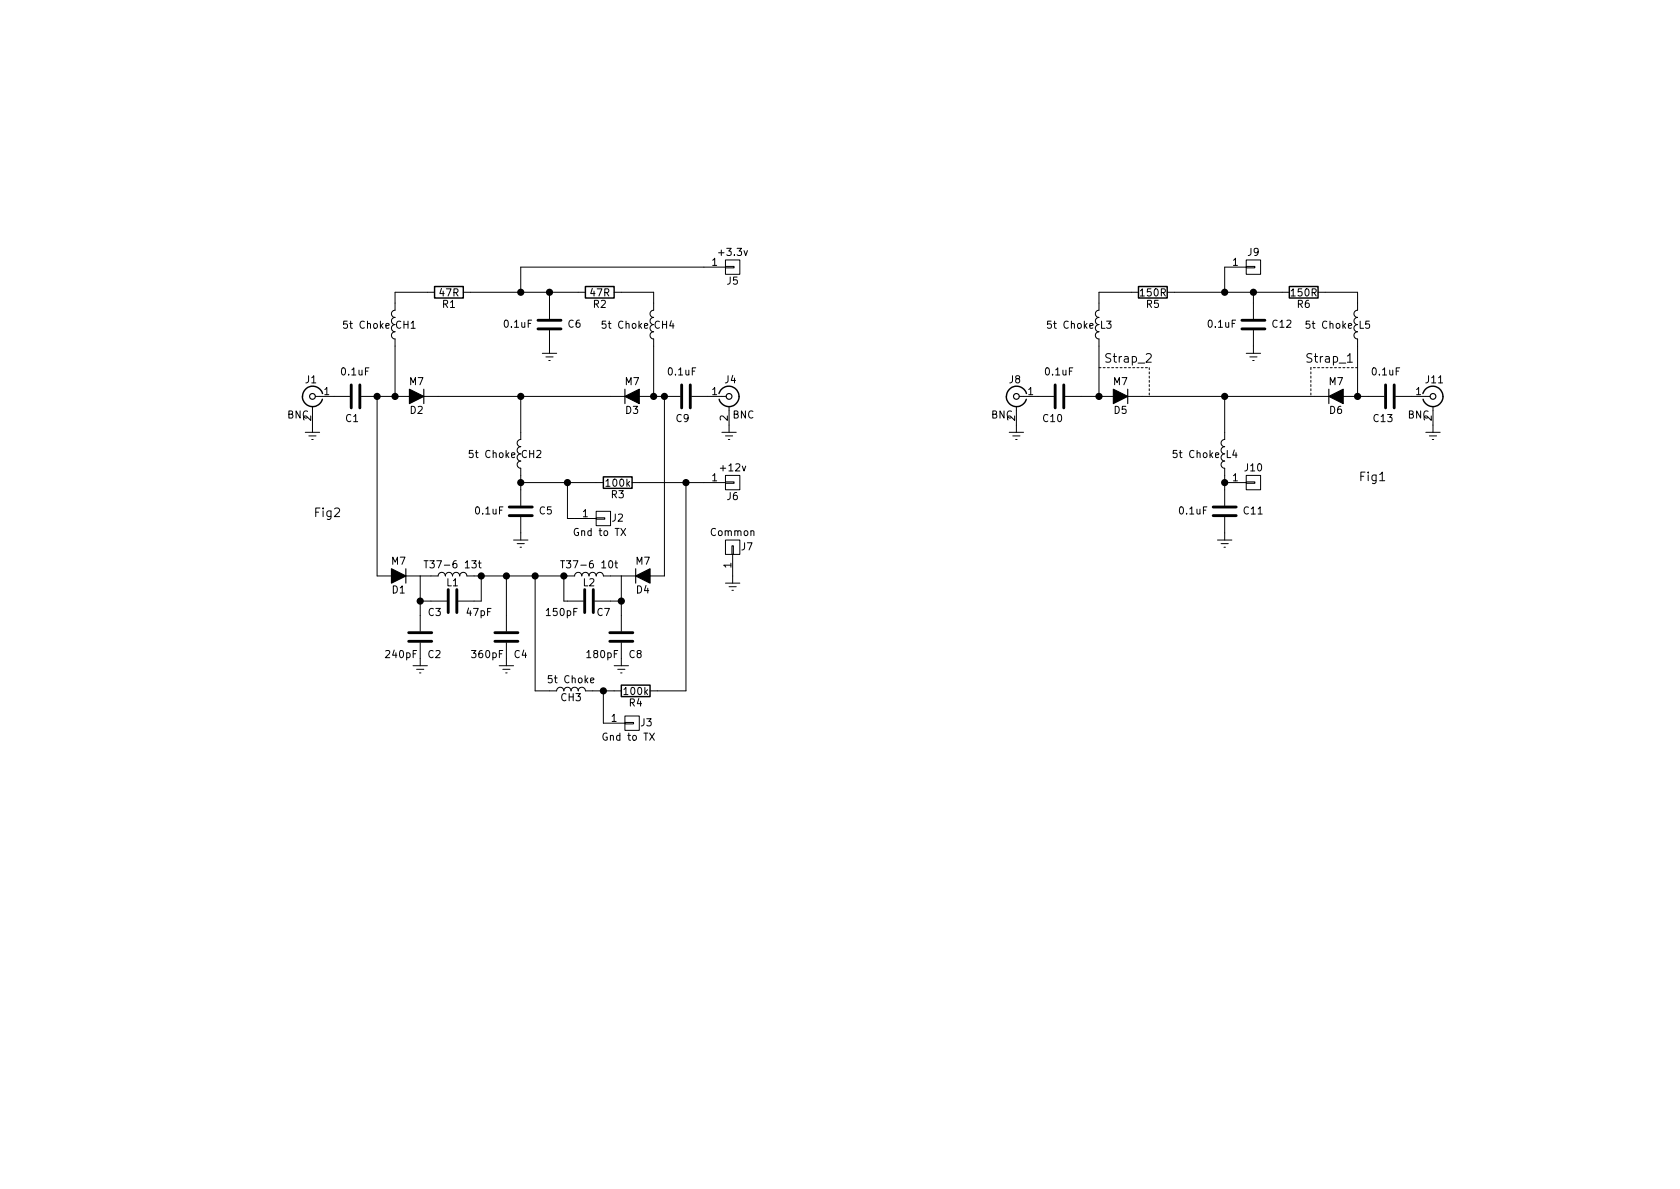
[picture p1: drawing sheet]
<svg xmlns="http://www.w3.org/2000/svg" width="297mm" height="210mm" viewBox="0 0 297 210" stroke-linecap="round" stroke-linejoin="round" font-family="sans-serif">
<path d="M76.8 50.7h5.1v2h-5.1zM103.5 50.7h5.1v2h-5.1zM201.3 50.7h5.1v2h-5.1zM228 50.7h5v2h-5zM57 69.6a1.8 1.8 0 0 0-2.7-1 1.8 1.8 0 0 0-.1 2.9 1.8 1.8 0 0 0 2.8-.9M127.1 69.6a1.8 1.8 0 0 1 2.8-1 1.8 1.8 0 0 1 0 2.9 1.8 1.8 0 0 1-2.7-.9M177.9 70.1a1.8 1.8 0 0 0 1.6 1.8 1.8 1.8 0 0 0 2-1.3M181.5 69.6a1.8 1.8 0 0 0-2-1.3 1.8 1.8 0 0 0-1.5 1.8M251.6 69.6a1.8 1.8 0 0 1 2.7-1 1.8 1.8 0 0 1 .1 2.9 1.8 1.8 0 0 1-2.8-.9M106.7 84.3h5.1v2.1h-5.1zM109.9 121.2h5v2h-5z" fill="none" stroke="#000" stroke-width=".25"/>
<g fill="none" stroke="#000" stroke-width=".2">
<path d="M74.9 68.8v2.6M110.5 68.8v2.6M199.4 68.8v2.6M234.9 68.8v2.6M71.8 100.6v2.5M112.4 100.6v2.5"/>
<circle cx="55.2" cy="70.1" r=".51"/>
<circle cx="128.9" cy="70.1" r=".51"/>
<circle cx="179.7" cy="70.1" r=".51"/>
<circle cx="253.4" cy="70.1" r=".51"/>
</g>
<g fill="none" stroke="#000" stroke-width=".18">
<path d="M68.2 57.6l.6-.1v-.2l-.4-.1-.2 .2 .1 .6h.5M76.8 51.7h-7v3.2a.63 .63 0 0 0-.6 .6 .63 .63 0 0 0 .6 .6 .63 .63 0 0 0-.6 .7 .63 .63 0 0 0 .6 .6 .63 .63 0 0 0-.6 .6 .63 .63 0 0 0 .6 .7 .63 .63 0 0 0-.6 .6 .63 .63 0 0 0 .6 .6v10.2M81.9 51.7h21.6M97.2 51.7v4.7M97.2 58.4v4.1M108.6 51.7h7v3.2a.63 .63 0 0 0-.7 .6 .63 .63 0 0 0 .7 .6 .63 .63 0 0 0-.7 .7 .63 .63 0 0 0 .7 .6 .63 .63 0 0 0-.7 .6 .63 .63 0 0 0 .7 .7 .63 .63 0 0 0-.7 .6 .63 .63 0 0 0 .7 .6v10.2M113.9 57.6l.6-.1v-.2l-.4-.1-.2 .2 .1 .6h.5M128.3 47.1h1.5v.3h-1.5zM128.3 46h2.5v2.5h-2.5zM128.3 47.2h-36.2v4.5M192.7 57.6l.6-.1-.1-.2-.3-.1-.2 .2v.6h.5M201.3 51.7h-7v3.2a.63 .63 0 0 0-.6 .6 .63 .63 0 0 0 .6 .6 .63 .63 0 0 0-.6 .7 .63 .63 0 0 0 .6 .6 .63 .63 0 0 0-.6 .6 .63 .63 0 0 0 .6 .7 .63 .63 0 0 0-.6 .6 .63 .63 0 0 0 .6 .6v10.2"/>
<path d="M206.4 51.7h21.6M220.3 47.1h1.6v.3h-1.6zM220.3 46h2.6v2.5h-2.6zM220.3 47.2h-3.8v4.5M221.6 51.7v4.7M221.6 58.4v4.1M233 51.7h7v3.2a.63 .63 0 0 0-.6 .6 .63 .63 0 0 0 .6 .6 .63 .63 0 0 0-.6 .7 .63 .63 0 0 0 .6 .6 .63 .63 0 0 0-.6 .6 .63 .63 0 0 0 .6 .7 .63 .63 0 0 0-.6 .6 .63 .63 0 0 0 .6 .6v10.2M238.4 57.6l.6-.1-.1-.2-.3-.1-.2 .2 .1 .6h.4M54 76.4h2.5M54.6 77.1h1.3M55.1 77.7h.3M55.2 71.9v4.5"/>
<path d="M55.8 70.1h6M63.9 70.1h56.4M66.7 70.1v31.7h10.8a.63 .63 0 0 1 .6-.6 .63 .63 0 0 1 .6 .6 .63 .63 0 0 1 .7-.6 .63 .63 0 0 1 .6 .6 .63 .63 0 0 1 .6-.6 .63 .63 0 0 1 .7 .6 .63 .63 0 0 1 .6-.6 .63 .63 0 0 1 .6 .6h19.1a.63 .63 0 0 1 .6-.6 .63 .63 0 0 1 .7 .6 .63 .63 0 0 1 .6-.6 .63 .63 0 0 1 .6 .6 .63 .63 0 0 1 .7-.6 .63 .63 0 0 1 .6 .6 .63 .63 0 0 1 .6-.6 .63 .63 0 0 1 .7 .6h10.8v-31.7M92.1 70.1v7.6a.63 .63 0 0 0-.7 .7 .63 .63 0 0 0 .7 .6 .63 .63 0 0 0-.7 .6 .63 .63 0 0 0 .7 .7 .63 .63 0 0 0-.7 .6 .63 .63 0 0 0 .7 .6 .63 .63 0 0 0-.7 .7 .63 .63 0 0 0 .7 .6v6.6M95.9 62.5h2.5M96.5 63.1h1.3M97 63.7h.3M122.3 70.1h6.1M127.6 76.4h2.6M128.3 77.1h1.2M128.8 77.7h.2M128.9 71.9v4.5"/>
<path d="M178.4 76.4h2.6M179.1 77.1h1.2M179.6 77.7h.2M179.7 71.9v4.5M180.2 70.1h6.1M188.3 70.1h56.4M216.5 70.1v7.6a.63 .63 0 0 0-.6 .7 .63 .63 0 0 0 .6 .6 .63 .63 0 0 0-.6 .6 .63 .63 0 0 0 .6 .7 .63 .63 0 0 0-.6 .6 .63 .63 0 0 0 .6 .6 .63 .63 0 0 0-.6 .7 .63 .63 0 0 0 .6 .6v6.6M220.3 62.5h2.6M221 63.1h1.2M221.5 63.7h.2M246.8 70.1h6.1M252.1 76.4h2.5"/>
<path d="M252.7 77.1h1.3M253.2 77.7h.3M253.4 71.9v4.5M75 99.2h.7M75.3 99.2v1.2M84.6 99.6h.5M84.8 99.2v1l.3 .2M90.4 80.5l.6-.1v-.3h-.4l-.2 .1 .1 .6h.5M90.8 95.5h2.5M91.4 96.1h1.3M91.9 96.8h.3M92.1 91.4v4.1"/>
<path d="M92.1 85.3h14.6M99.1 99.2h.7M99.5 99.2v1.2M100.3 85.3v6.4h5.1M105.4 91.6h1.5v.2h-1.5zM105.4 90.4h2.5v2.6h-2.5zM108.7 99.6h.5M108.9 99.2v1l.3 .2M109.8 93.4l.8 1.3M110.6 93.4l-.8 1.3M111.8 85.3h16.5M121.3 85.3v36.9h-6.4"/>
<path d="M128.3 85.2h1.5v.3h-1.5zM128.3 84.1h2.5v2.5h-2.5zM128.3 95.5h2.5v2.5h-2.5zM129.4 96.5h.3v1.5h-.3zM129.5 98v5.1M214.9 80.5l.6-.1-.1-.3h-.3l-.2 .1 .1 .6h.4M215.3 95.5h2.5M215.9 96.1h1.3M216.4 96.8h.3M216.5 85.3h3.8M216.5 91.4v4.1M220.3 85.2h1.6v.3h-1.6z"/>
<path d="M220.3 84.1h2.6v2.5h-2.6zM73 117.7h2.6M73.7 118.4h1.2M74.2 119h.2M74.3 101.8v9.8M74.3 113.7v4M74.3 106.3h4.7M85.1 101.8v4.5h-4.1M88.3 117.7h2.5M88.9 118.4h1.3M89.4 119h.3M89.5 101.8v9.8"/>
<path d="M89.5 113.7v4M94.6 101.8v20.4h3.8a.63 .63 0 0 1 .7-.7 .63 .63 0 0 1 .6 .7 .63 .63 0 0 1 .6-.7 .63 .63 0 0 1 .7 .7 .63 .63 0 0 1 .6-.7 .63 .63 0 0 1 .6 .7 .63 .63 0 0 1 .7-.7 .63 .63 0 0 1 .6 .7h6.4M99.7 101.8v4.5h3.4M105.2 106.3h4.7M108.6 117.7h2.5M109.2 118.4h1.3M109.7 119h.3M109.9 101.8v9.8M109.9 113.7v4M128.3 103.1h2.5M128.9 103.8h1.3M129.4 104.4h.3"/>
<path d="M104.4 120.3l.6-.1v-.2l-.4-.1-.2 .2 .1 .6h.5M106.7 122.2v5.7h3.8M110.5 127.8h1.5v.2h-1.5zM110.5 126.6h2.5v2.6h-2.5zM114.9 129.6l.8 1.3M115.7 129.6l-.8 1.3"/>
</g>
<g fill="none" stroke="#000" stroke-width=".51">
<path d="M95.1 56.6h4.1M95.1 58.2h4.1M219.6 56.6h4M219.6 58.2h4M62.1 68.1v4M63.6 68.1v4M120.5 68.1v4M122 68.1v4M186.6 68.1v4M188.1 68.1v4M245 68.1v4M246.5 68.1v4"/>
<path d="M90 89.7h4.1M90 91.2h4.1M214.5 89.7h4.1M214.5 91.2h4.1M72.3 111.9h4M72.3 113.4h4M79.2 104.3v4M80.8 104.3v4M87.5 111.9h4.1M87.5 113.4h4.1M103.4 104.3v4M104.9 104.3v4"/>
<path d="M107.8 111.9h4.1M107.8 113.4h4.1"/>
</g>
<g fill="#000" stroke="#000" stroke-width=".25">
<circle cx="92.1" cy="51.7" r=".51"/>
<circle cx="97.2" cy="51.7" r=".51"/>
<circle cx="216.5" cy="51.7" r=".51"/>
<circle cx="221.6" cy="51.7" r=".51"/>
<circle cx="66.7" cy="70.1" r=".51"/>
<circle cx="69.9" cy="70.1" r=".51"/>
<circle cx="92.1" cy="70.1" r=".51"/>
<circle cx="115.6" cy="70.1" r=".51"/>
<circle cx="117.5" cy="70.1" r=".51"/>
<circle cx="194.3" cy="70.1" r=".51"/>
<circle cx="216.5" cy="70.1" r=".51"/>
<circle cx="240" cy="70.1" r=".51"/>
<circle cx="92.1" cy="85.3" r=".51"/>
<circle cx="100.3" cy="85.3" r=".51"/>
<circle cx="121.3" cy="85.3" r=".51"/>
<circle cx="216.5" cy="85.3" r=".51"/>
<circle cx="74.3" cy="106.3" r=".51"/>
<circle cx="85.1" cy="101.8" r=".51"/>
<circle cx="89.5" cy="101.8" r=".51"/>
<circle cx="94.6" cy="101.8" r=".51"/>
<circle cx="99.7" cy="101.8" r=".51"/>
<circle cx="109.9" cy="106.3" r=".51"/>
<circle cx="106.7" cy="122.2" r=".51"/>
</g>
<path d="M72.4 68.8l2.5 1.3-2.5 1.3zM110.5 70.1l2.5-1.3v2.6zM196.8 68.8l2.6 1.3-2.6 1.3zM234.9 70.1l2.6-1.3v2.6zM69.2 100.6l2.6 1.2-2.6 1.3zM112.4 101.8l2.5-1.2v2.5z" fill="#000" stroke="#000" stroke-width=".2"/>
<path d="M194.3 65h8.9M203.2 65v5.1M231.8 65v5.1M240 65h-8.2" fill="none" stroke="#000" stroke-width=".18" stroke-dasharray=".3 .4"/>
<g font-size="2.1">
<text x="196" y="64.1">Strap_2</text>
<text x="231.6" y="64.1">Strap_1</text>
<text x="240.7" y="85.1">Fig1</text>
<text x="56" y="91.4">Fig2</text>
</g>
<g font-size="1.8">
<text x="125.9" y="47">1</text>
<text x="127.3" y="45.2">+3.3v</text>
<text x="218" y="47">1</text>
<text x="220.6" y="45.2">J9</text>
<text x="77.7" y="52.4">47R</text>
<text x="104.4" y="52.4">47R</text>
<text x="128.6" y="50.3">J5</text>
<text x="201.7" y="52.4">150R</text>
<text x="228.4" y="52.4">150R</text>
<text x="61" y="58.1">5t Choke</text>
<text x="70" y="58.1">CH1</text>
<text x="78.3" y="54.4">R1</text>
<text x="89.2" y="57.9">0.1uF</text>
<text x="100.5" y="57.9">C6</text>
<text x="104.9" y="54.4">R2</text>
<text x="106.8" y="58.1">5t Choke</text>
<text x="115.7" y="58.1">CH4</text>
<text x="185.5" y="58.1">5t Choke</text>
<text x="194.6" y="58.1">L3</text>
<text x="202.7" y="54.4">R5</text>
<text x="213.7" y="57.9">0.1uF</text>
<text x="225" y="57.9">C12</text>
<text x="229.4" y="54.4">R6</text>
<text x="231.2" y="58.1">5t Choke</text>
<text x="240.3" y="58.1">L5</text>
<text x="54" y="67.8">J1</text>
<text x="57.3" y="69.8">1</text>
<text x="60.5" y="66.4">0.1uF</text>
<text x="72.4" y="68.1">M7</text>
<text x="110.5" y="68.1">M7</text>
<text x="118.2" y="66.4">0.1uF</text>
<text x="125.9" y="69.8">1</text>
<text x="128.2" y="67.8">J4</text>
<text x="178.5" y="67.8">J8</text>
<text x="181.8" y="69.8">1</text>
<text x="184.9" y="66.4">0.1uF</text>
<text x="196.9" y="68.1">M7</text>
<text x="235" y="68.1">M7</text>
<text x="242.7" y="66.4">0.1uF</text>
<text x="250.3" y="69.8">1</text>
<text x="252.1" y="67.8">J11</text>
<text x="50.8" y="74">BNC</text>
<text x="55" y="74.4" transform="rotate(-90 55 74.4)">2</text>
<text x="61.1" y="74.6">C1</text>
<text x="72.5" y="73.2">D2</text>
<text x="110.6" y="73.2">D3</text>
<text x="119.6" y="74.6">C9</text>
<text x="128.7" y="74.4" transform="rotate(-90 128.7 74.4)">2</text>
<text x="129.5" y="74">BNC</text>
<text x="175.3" y="74">BNC</text>
<text x="179.5" y="74.4" transform="rotate(-90 179.5 74.4)">2</text>
<text x="184.5" y="74.6">C10</text>
<text x="197" y="73.2">D5</text>
<text x="235.1" y="73.2">D6</text>
<text x="242.9" y="74.6">C13</text>
<text x="248.9" y="74">BNC</text>
<text x="253.1" y="74.4" transform="rotate(-90 253.1 74.4)">2</text>
<text x="83.3" y="81">5t Choke</text>
<text x="92.2" y="81">CH2</text>
<text x="127.6" y="83.3">+12v</text>
<text x="207.7" y="81">5t Choke</text>
<text x="216.8" y="81">L4</text>
<text x="220.1" y="83.3">J10</text>
<text x="107.3" y="86">100k</text>
<text x="108.1" y="88.1">R3</text>
<text x="125.9" y="85.1">1</text>
<text x="128.6" y="88.4">J6</text>
<text x="218" y="85.1">1</text>
<text x="84.2" y="91">0.1uF</text>
<text x="95.4" y="91">C5</text>
<text x="101.8" y="94.8">Gnd to TX</text>
<text x="103" y="91.4">1</text>
<text x="108.3" y="92.2">J2</text>
<text x="125.7" y="94.8">Common</text>
<text x="208.6" y="91">0.1uF</text>
<text x="219.9" y="91">C11</text>
<text x="69.2" y="99.8">M7</text>
<text x="76.2" y="100.5">T37-6 13t</text>
<text x="100.3" y="100.5">T37-6 10t</text>
<text x="112.4" y="99.8">M7</text>
<text x="129.3" y="100.4" transform="rotate(-90 129.3 100.4)">1</text>
<text x="131.1" y="97.3">J7</text>
<text x="69.4" y="104.9">D1</text>
<text x="79" y="103.7">L1</text>
<text x="103.1" y="103.7">L2</text>
<text x="112.5" y="104.9">D4</text>
<text x="75.7" y="108.9">C3</text>
<text x="82.6" y="108.9">47pF</text>
<text x="96.7" y="108.9">150pF</text>
<text x="105.6" y="108.9">C7</text>
<text x="68.4" y="116.4">240pF</text>
<text x="75.7" y="116.4">C2</text>
<text x="83.6" y="116.4">360pF</text>
<text x="90.9" y="116.4">C4</text>
<text x="103.9" y="116.4">180pF</text>
<text x="111.3" y="116.4">C8</text>
<text x="97.2" y="120.8">5t Choke</text>
<text x="99.2" y="124">CH3</text>
<text x="110.4" y="122.9">100k</text>
<text x="111.3" y="124.9">R4</text>
<text x="106.9" y="131">Gnd to TX</text>
<text x="108.1" y="127.6">1</text>
<text x="113.3" y="128.4">J3</text>
</g>
</svg>
